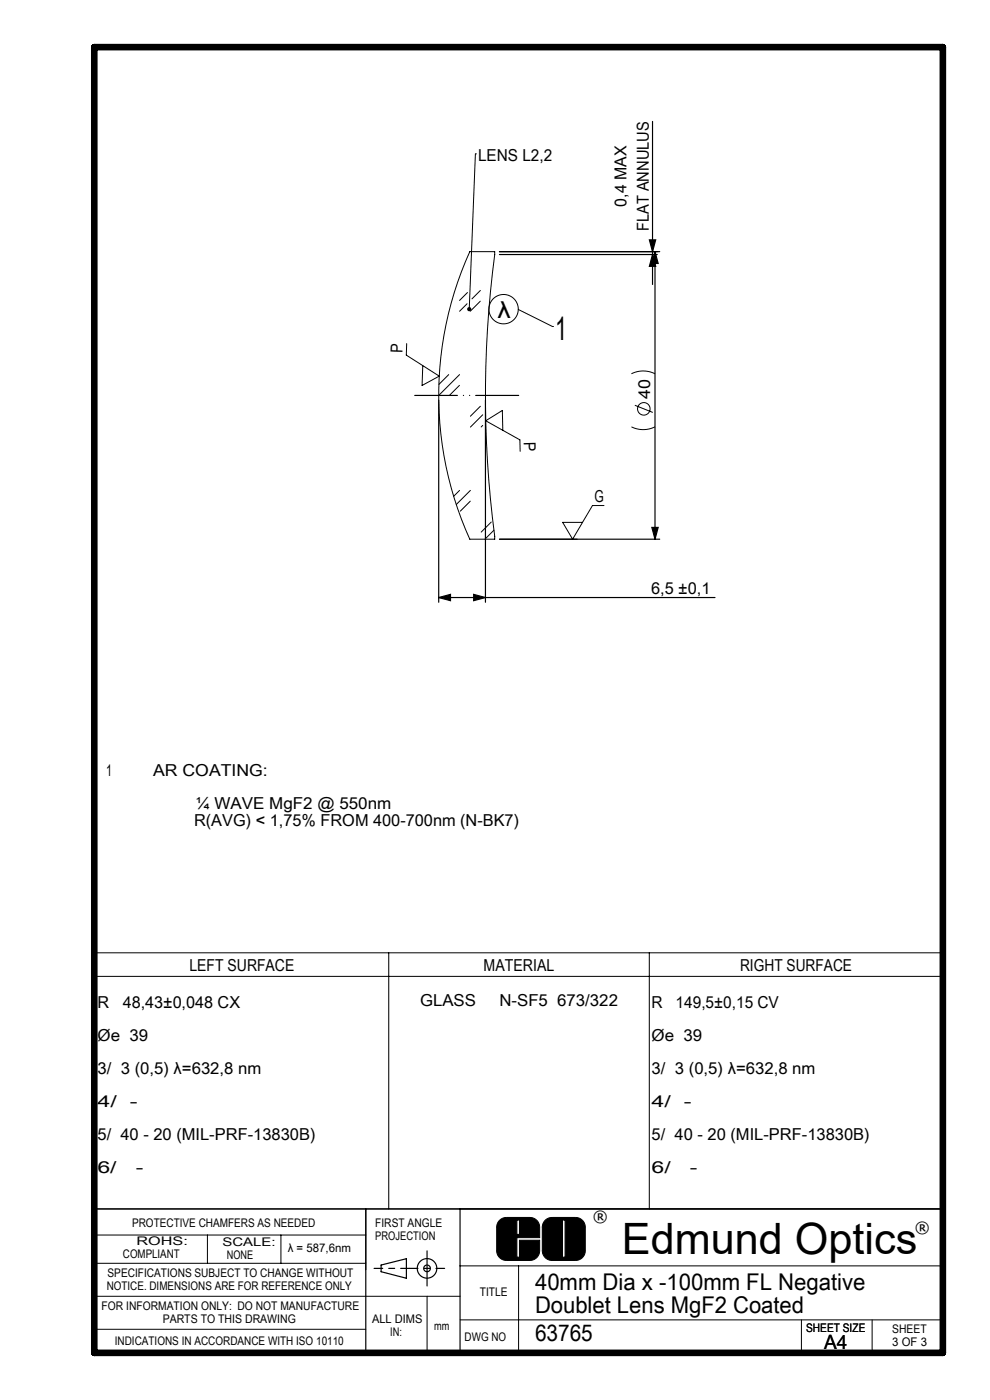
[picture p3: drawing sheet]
<svg xmlns="http://www.w3.org/2000/svg" width="210mm" height="297mm" viewBox="0 0 210 297" stroke-linecap="round" stroke-linejoin="round" font-family="sans-serif">
<g fill="none" stroke="#000" stroke-width=".21">
<path d="M100.8 32.6h.1M100.8 32.6l-1.3 33M99.7 53.4h5.2a237.4 237.4 0 0 0 0 61h-5.2a73.9 73.9 0 0 1 0-61zM86.3 72.9l-.1 2.4 7 4.5-3.7 2 .2-4.2M95.2 79.5l-2.1 2.1M97.5 79.5l-4.4 4.4M99.1 64.4l-1.6 1.6M99.2 62.1l-1.7 1.6M101.9 63.9l-2.1 2.1M101.9 61.6l-1.8 1.8M109.9 65.6l7.3 3.7M117.2 69.3h.1"/>
<path d="M133.9 79.3a5.6 5.6 0 0 1 5 0M97.5 81.8l-2.2 2.1M101.9 86.2l-2.1 2.1M102.4 88l-2.6 2.6M102.4 90.3l-.3 .3M106.7 91.3l-.1-4.2-3.6 2.2 7.3 4v2.5M133.9 90.6a5.6 5.6 0 0 0 5 0M134.7 86l3.8 1.5M97.5 104l-1.3 1.3M99.8 106.3l-2.2 2.1M99.8 104l-3 3M104.2 110.8l-2.1 2.1"/>
<path d="M104.8 112.5l-1.9 1.9M105.9 114.4h16.6M128.1 107.2h-2.4l-4.2 7.2-2.1-3.6h4.2M20.2 202.1h179.8v54.4h-179.8zM20.2 207.1h179.8M82.5 202.1v54.4M137.7 202.1v54.4M105.9 259a2.07 2.07 0 0 1 1.5-.7h5a2.07 2.07 0 0 1 2.1 2v2.3h-4.9v4.1h.6v-3.6h4.3v2.2a2.07 2.07 0 0 1-2.1 2.1h-5a2.07 2.07 0 0 1-2-2.1v-5.2zM109.6 258.8h.6v3.1h-.6zM115.7 258.8l1.2-.5h5.2a2.07 2.07 0 0 1 2.1 2v5a2.07 2.07 0 0 1-2.1 2.1h-5a2.07 2.07 0 0 1-2.1-2.1v-5a2.07 2.07 0 0 1 .7-1.5zM119.3 258.8h.6v7.9h-.6zM20 268h57.6"/>
<path d="M20 262h57.6M44 262v6M59.6 262v6M90.6 275v12M97.6 268.5h102.4M97.6 275h-77.6M110 268.5v18.5M20 282h57.6M97.6 280h102.4M97.6 287.1h101.4M170 280v7M185 280v7.1"/>
<circle cx="106.8" cy="65.6" r="3.1"/>
<circle cx="136.6" cy="86.7" r="1.33"/>
</g>
<g fill="none" stroke="#000" stroke-width=".25">
<path d="M138.4 25.8v34.5M105.9 53.4h34M105.9 54h33.5M137.7 50.9h1.4l-.7 2.5zM138.4 54l.7 2.5h-1.4zM138.9 53.4v61M138.9 53.4l.7 2.5h-1.3zM93.1 84.9v42.9M103 84.9v42.9M105.9 114.4h34M138.3 111.9h1.3l-.7 2.5zM93.1 126.8l2.5-.7v1.3z"/>
<path d="M93.1 126.8h58.6M100.5 126.1l2.5 .7-2.5 .6zM20 256.5h180M77.6 256.5v30.5M97.6 256.5v30.6M80.8 268.4l5.4-1.4v4.2l-5.4-1.4zM90.6 265.4v7.4"/>
<circle cx="90.6" cy="269.1" r=".71"/>
<circle cx="90.6" cy="269.1" r="2.07"/>
</g>
<path d="M20 10h180v277h-180z" fill="none" stroke="#000" stroke-width="1.4"/>
<path d="M109.6 258.8v3.1h.6v-3.1zM106 258.9l.6-.4 .7-.2h5.1l.8 .2 .7 .4 .5 1.1 .1 2.6h-4.9v4.1h.6v-3.6h4.3l-.1 2.6-.6 1.1-.6 .4-.6 .2h-5.2l-.8-.2-.7-.4-.4-.6-.1-.7v-5.2l.1-.7zM119.3 258.8v7.9h.6v-7.9zM115.7 258.9l.6-.4 .6-.2h5.2l.8 .2 .7 .4 .4 .6 .1 .7 .1 5.1-.2 .9-.5 .6-.6 .4-.7 .2h-5.1l-.8-.2-.7-.4-.4-.6-.2-.7v-5.2l.2-.8z" fill-rule="evenodd" fill="#000"/>
<path d="M110 83.9h-22" fill="none" stroke="#000" stroke-width=".25" stroke-dasharray="10.2 1.3 0 1.3 0 1.3" stroke-dashoffset="1"/>
<path d="M79.3 269.1h7.5M94.3 269.1h-7.5" fill="none" stroke="#000" stroke-width=".25" stroke-dasharray="30.5 1.3 1.3 1.3" stroke-dashoffset="28.6"/>
<g fill="#000">
<path d="M99.2 65.3a.45 .45 0 0 1 .8 .1 .45 .45 0 0 1-.5 .6v-.4v.4l-.4-.2z"/>
<path d="M137.7 50.9h1.4l-.7 2.5zM138.4 54l.7 2.5h-1.4z"/>
<path d="M138.9 53.4l.7 2.5h-1.3zM138.3 111.9h1.3l-.7 2.5z"/>
<path d="M100.5 126.1l2.5 .7-2.5 .6zM93.1 126.8l2.5-.7v1.3z"/>
</g>
<text font-size="9.2" x="131.9" y="266">Edmund Optics</text>
<text font-size="7.1" x="117.8" y="72.2">1</text>
<g font-size="4.9">
<text x="105.5" y="67.4">λ</text>
<text x="113.5" y="273.6">40mm Dia x -100mm FL Negative</text>
<text x="113.5" y="278.5">Doublet Lens MgF2 Coated</text>
<text x="113.5" y="284.5">63765</text>
</g>
<text font-size="4.2" x="174.8" y="286.2">A4</text>
<g font-size="3.5">
<text x="101.4" y="34.1">LENS L2,2</text>
<text x="132.9" y="43.8" transform="rotate(-90 132.9 43.8)">0,4 MAX</text>
<text x="137.6" y="49" transform="rotate(-90 137.6 49)">FLAT ANNULUS</text>
<text x="85.4" y="74.8" transform="rotate(-88 85.4 74.8)">P</text>
<text x="137.9" y="84.5" transform="rotate(-90 137.9 84.5)">40</text>
<text x="111.1" y="93.8" transform="rotate(89 111.1 93.8)">P</text>
<text x="126.1" y="106.4">G</text>
<text x="138.1" y="126">6,5 ±0,1</text>
<text x="22.5" y="164.7">1</text>
<text x="32.5" y="164.7">AR COATING:</text>
<text x="41.5" y="171.7">¼ WAVE MgF2 @ 550nm</text>
<text x="41.2" y="175.2">R(AVG) &lt; 1,75% FROM 400-700nm (N-BK7)</text>
<text x="40.2" y="205.9">LEFT SURFACE</text>
<text x="102.6" y="205.9">MATERIAL</text>
<text x="157" y="205.9">RIGHT SURFACE</text>
<text x="20.7" y="213.8">R</text>
<text x="26" y="213.8">48,43±0,048 CX</text>
<text x="89.1" y="213.4">GLASS</text>
<text x="105.9" y="213.4">N-SF5 673/322</text>
<text x="138.2" y="213.8">R</text>
<text x="143.3" y="213.8">149,5±0,15 CV</text>
<text x="20.7" y="220.8">Øe 39</text>
<text x="138.2" y="220.8">Øe 39</text>
<text x="20.7" y="227.8">3/ 3 (0,5) λ=632,8 nm</text>
<text x="138.2" y="227.8">3/ 3 (0,5) λ=632,8 nm</text>
<text x="20.7" y="234.8">4/</text>
<text x="27.5" y="234.8">-</text>
<text x="138.2" y="234.8">4/</text>
<text x="145.1" y="234.8">-</text>
<text x="20.7" y="241.8">5/ 40 - 20 (MIL-PRF-13830B)</text>
<text x="138.2" y="241.8">5/ 40 - 20 (MIL-PRF-13830B)</text>
<text x="20.7" y="248.8">6/</text>
<text x="28.8" y="248.8">-</text>
<text x="138.2" y="248.8">6/</text>
<text x="146.4" y="248.8">-</text>
</g>
<g font-size="3.3">
<text x="125.8" y="259.3">®</text>
<text x="194.1" y="261.5">®</text>
</g>
<g font-size="2.5">
<text x="28" y="260.3">PROTECTIVE CHAMFERS AS NEEDED</text>
<text x="79.6" y="260.3">FIRST ANGLE</text>
<text x="79.6" y="263.1">PROJECTION</text>
<text x="26.1" y="267">COMPLIANT</text>
<text x="29" y="264.2">ROHS:</text>
<text x="47.2" y="264.3">SCALE:</text>
<text x="48.1" y="267.1">NONE</text>
<text x="61" y="265.7">λ = 587,6nm</text>
<text x="22.6" y="273.6">NOTICE. DIMENSIONS ARE FOR REFERENCE ONLY</text>
<text x="22.8" y="270.8">SPECIFICATIONS SUBJECT TO CHANGE WITHOUT</text>
<text x="101.8" y="274.9">TITLE</text>
<text x="21.6" y="277.9">FOR INFORMATION ONLY: DO NOT MANUFACTURE</text>
<text x="34.5" y="280.7">PARTS TO THIS DRAWING</text>
<text x="78.9" y="280.7">ALL DIMS</text>
<text x="24.3" y="285.3">INDICATIONS IN ACCORDANCE WITH ISO 10110</text>
<text x="82.8" y="283.5">IN:</text>
<text x="92.1" y="282.1">mm</text>
<text x="98.6" y="284.4">DWG NO</text>
<text x="171" y="282.6">SHEET SIZE</text>
<text x="189.3" y="282.8">SHEET</text>
<text x="189.3" y="285.6">3 OF 3</text>
</g>
</svg>
